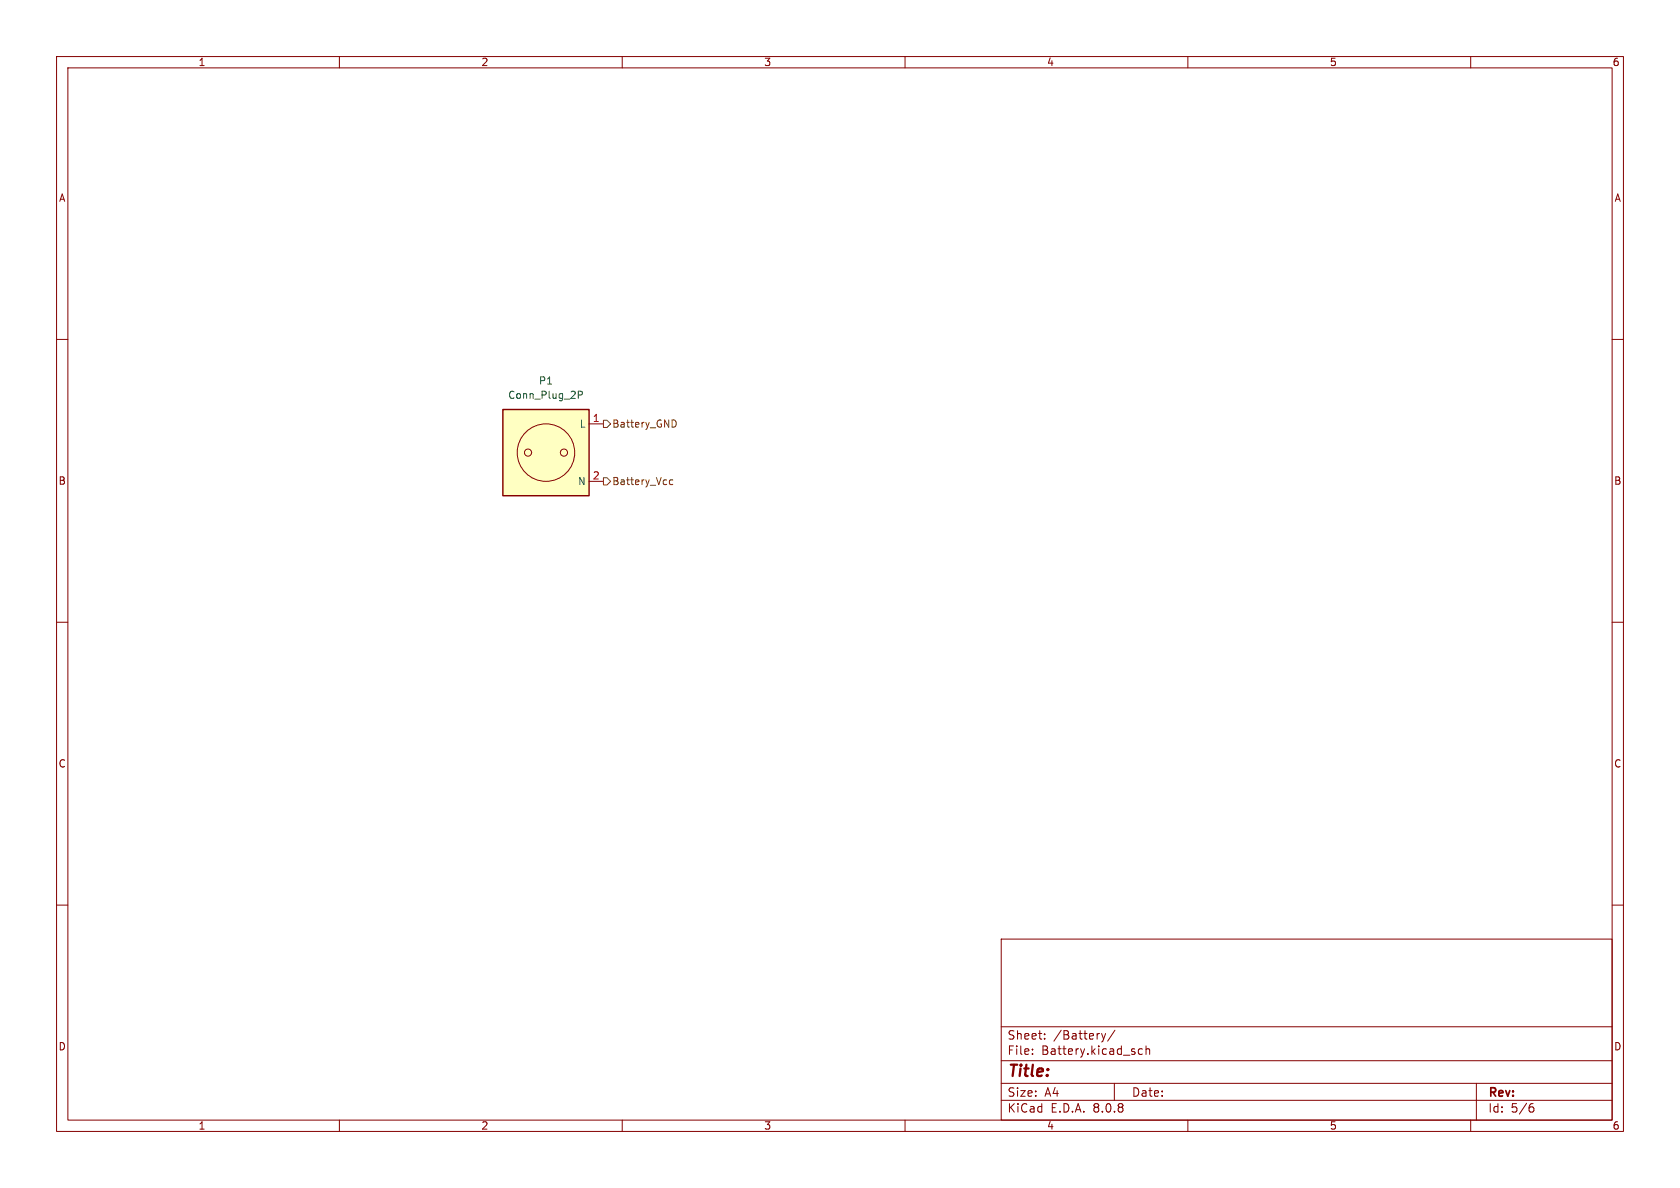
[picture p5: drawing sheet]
<svg xmlns="http://www.w3.org/2000/svg" width="297mm" height="210mm" viewBox="0 0 297 210" stroke-linecap="round" stroke-linejoin="round" font-family="sans-serif">
<g fill="none" stroke="#840000" stroke-width=".18">
<path d="M10 10h277v190h-277zM12 12h273v186h-273zM60 10v2M110 10v2M160 10v2M210 10v2M260 10v2M10 60h2M285 60h2M10 110h2M285 110h2M10 160h2"/>
<path d="M177 166h108v32h-108zM285 160h2M60 198v2M110 198v2M160 198v2M177 194.5h108M177 191.5h108M177 187.5h108M177 181.5h108M182.5 186.3v.1M182.5 185.5v.1M184.7 183.6v.1"/>
<path d="M184.7 182.8v.1M194.7 182.7l.4 1M195.1 183.7l-.1 .4-.3 .1M195.5 182.7l-.4 1M197 191.5v3M197.1 182.1l-1.3 2M202 185.5l-.5-.1-.3 .3v.4l.2 .2h.6M202.6 185.5l.2-.1 .4 .1v.9M202.6 184.9v1.5M210 198v2M260 198v2M261 191.5v6.5"/>
<path d="M270.6 195.7h.4l.2 .3-.1 .5-.5 .1M271 195.1l-.4 .1"/>
</g>
<path d="M88.9 72.4h15.2v15.2h-15.2z" fill="#ffffc2"/>
<g fill="none" stroke="#840000" stroke-width=".18">
<path d="M104.1 74.9h2.6M104.1 85.1h2.6"/>
<circle cx="93.3" cy="80" r=".63"/>
<circle cx="96.5" cy="80" r="5.1"/>
<circle cx="99.7" cy="80" r=".63"/>
</g>
<path d="M88.9 72.4h15.2v15.2h-15.2z" fill="none" stroke="#840000" stroke-width=".25"/>
<path d="M102.2 69.8h.6l.2-.2-.1-.3-.7-.1v1.2" fill="none" stroke="#006464" stroke-width=".18"/>
<path d="M106.7 74.3h.6l.6 .6-.6 .7h-.6zM119.1 74.2a.68 .68 0 0 1 .5 .7 .68 .68 0 0 1-.5 .6M106.7 84.5h.6l.6 .6-.6 .6h-.6zM118.9 84.9l-.3-.1-.3 .3 .2 .5h.4" fill="none" stroke="#725600" stroke-width=".18"/>
<text font-size="2.8" fill="#840000" x="178" y="190.9">Title:</text>
<g font-size="2.1" fill="#840000">
<text x="178" y="184">Sheet:</text>
<text x="186.2" y="184">/Battery/</text>
<text x="178" y="186.7">File:</text>
<text x="184.1" y="186.7">Battery.kicad_sch</text>
<text x="178" y="196.9">KiCad</text>
<text x="178" y="194.1">Size:</text>
<text x="184.7" y="194.1">A4</text>
<text x="185.7" y="196.9">E.D.A.</text>
<text x="193.3" y="196.9">8.0.8</text>
<text x="200" y="194.1">Date:</text>
<text x="263" y="194.3">Rev:</text>
<text x="263" y="196.9">Id:</text>
<text x="267.1" y="196.9">5/6</text>
</g>
<g font-size="1.8" fill="#840000">
<text x="35" y="11.9">1</text>
<text x="85" y="11.9">2</text>
<text x="135" y="11.9">3</text>
<text x="185" y="11.9">4</text>
<text x="235" y="11.9">5</text>
<text x="285" y="11.9">6</text>
<text x="10.3" y="35.9">A</text>
<text x="285.3" y="35.9">A</text>
<text x="10.3" y="85.9">B</text>
<text x="285.3" y="85.9">B</text>
<text x="10.3" y="135.9">C</text>
<text x="285.3" y="135.9">C</text>
<text x="10.3" y="185.9">D</text>
<text x="285.3" y="185.9">D</text>
<text x="35" y="199.9">1</text>
<text x="85" y="199.9">2</text>
<text x="135" y="199.9">3</text>
<text x="185" y="199.9">4</text>
<text x="235" y="199.9">5</text>
<text x="285" y="199.9">6</text>
</g>
<g font-size="1.8" fill="#006464">
<text x="89.7" y="70.7">Conn_Plug_2P</text>
<text x="95.2" y="68.2">P1</text>
<text x="102.4" y="75.8">L</text>
<text x="102.1" y="86">N</text>
</g>
<g font-size="1.8" fill="#a90000">
<text x="104.7" y="74.7">1</text>
<text x="104.7" y="84.8">2</text>
</g>
<g font-size="1.8" fill="#725600">
<text x="108.1" y="75.8">Battery_GND</text>
<text x="108.1" y="86">Battery_Vcc</text>
</g>
</svg>
